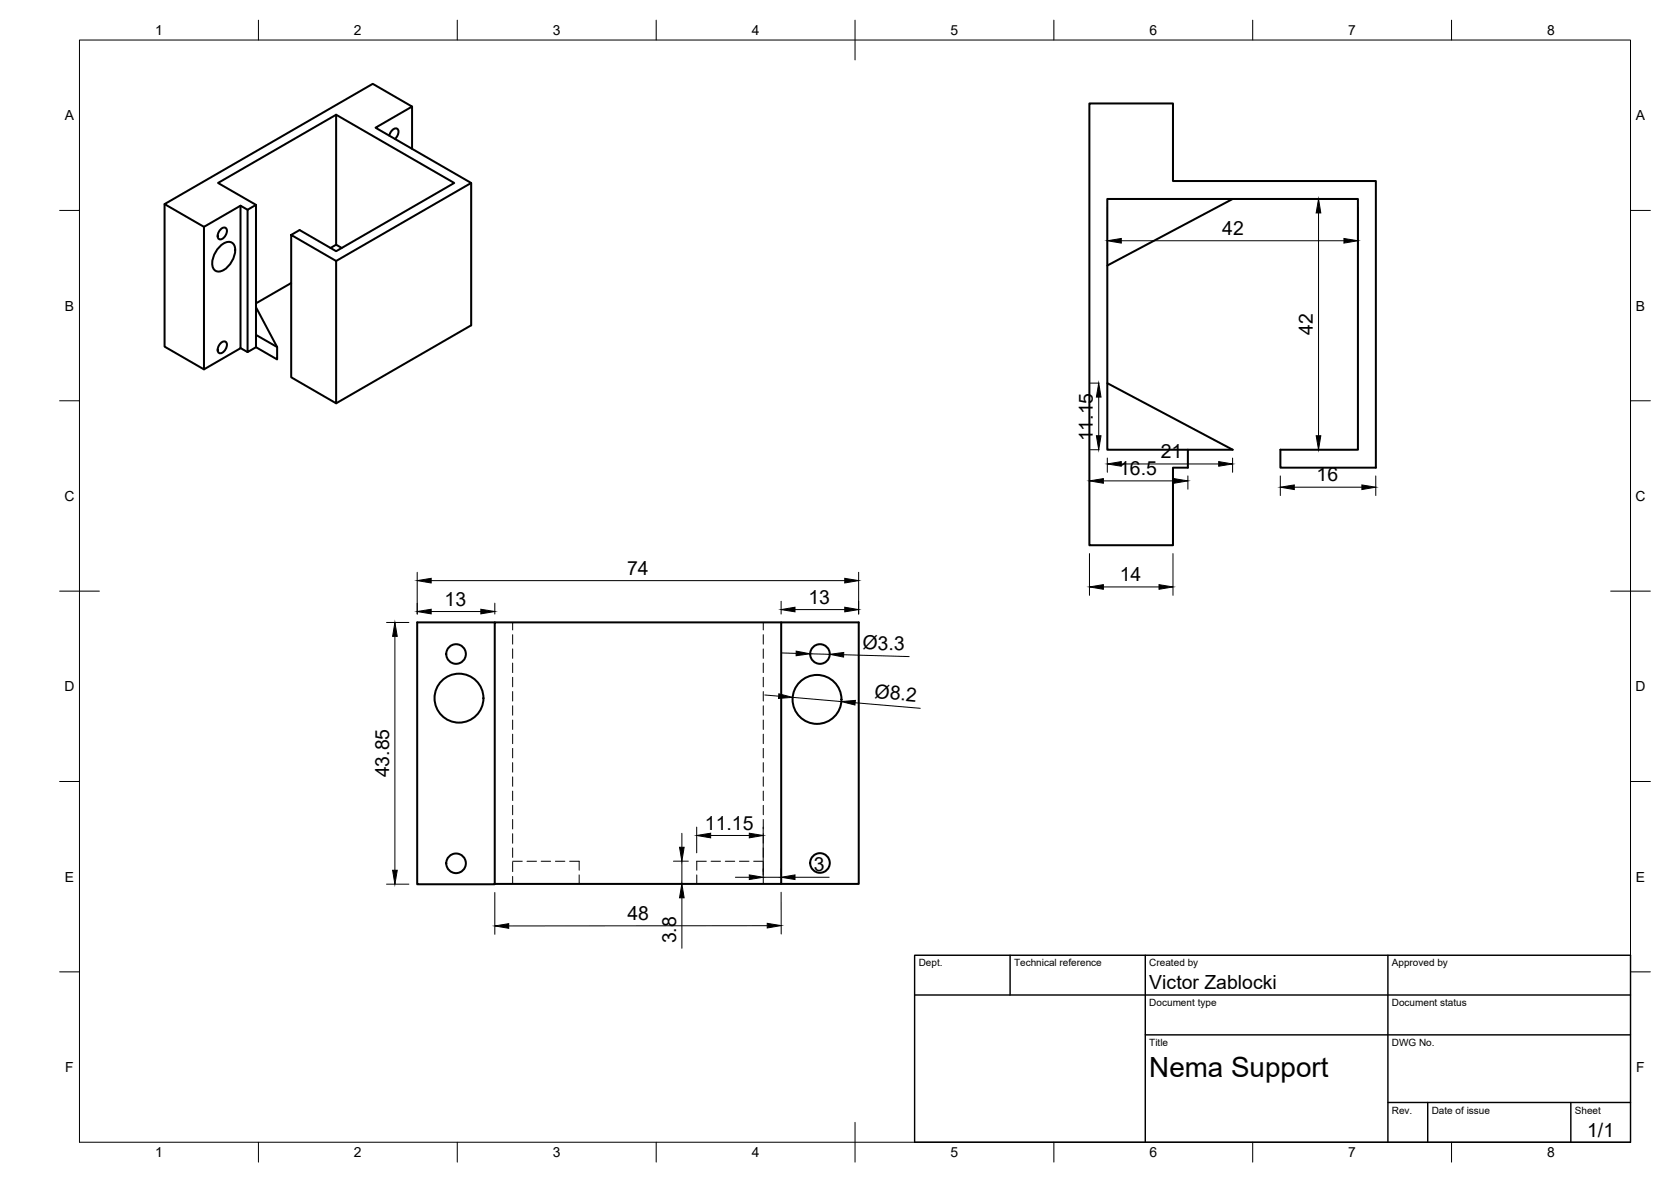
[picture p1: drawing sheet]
<svg xmlns="http://www.w3.org/2000/svg" width="420mm" height="297mm" viewBox="0 0 420 297" stroke-linecap="round" stroke-linejoin="round" font-family="sans-serif">
<!-- layer: Visible -->
<g fill="none" stroke="#000" stroke-width=".51">
<path d="M84.5 28.8v32.7M97.9 34.1a1.69 1.69 0 0 1 2.1-1.7 1.91 1.91 0 0 1-.7 2.5M103.6 26.8v10.6M41.4 51.3v35.8l9.9 5.7M51.3 57v35.8l9.2-5.3M55.5 57.6a.86 .86 0 0 1 1.5 0 2.11 2.11 0 0 1-1.8 2.5 1.42 1.42 0 0 1 0-2.1zM60.5 51.7v35.8M62.3 52.7l-1.8-1-9.2 5.3-9.9-5.7 52.3-30.2 9.9 5.7-9.2 5.3 24.1 13.9-34 19.6M64.4 51.5l-9.6-5.5 29.7-17.2 29.7 17.2-29.7 17.1-9.2-5.3-2.1 1.2v35.8l11.3 6.6v-35.8l-11.3-6.6M118.5 46v35.8l-34 19.6M309.9 50l-31.5 16.7M55.1 62.1a2.6 2.6 0 0 1 3.4-1 3.8 3.8 0 0 1-.2 4.6 4.1 4.1 0 0 1-3.9 2.5 2.6 2.6 0 0 1-.8-3.4l.6-1.5z"/>
<path d="M64.4 77.2l5.3 10M73.2 71.1l-8.8 5.1M84.5 61.5l-1.4 .8M84.5 61.5l1.4 .8M55.5 86.2a.86 .86 0 0 1 1.5 0 2.11 2.11 0 0 1-1.8 2.6 1.42 1.42 0 0 1 0-2.2zM60.5 87.5l1.8 1M64.4 84.2v3.1l-2.1 1.2v-35.8l2.1-1.2v32.7l5.3 3M69.7 87.2v3.1l-5.3-3M278.4 96.3l31.5 16.7h-11.2v4.5h-3.8v19.5h-21v-111h21v19.5h51v72h-24v-4.5h19.5v-63h-63v63h20.3M124.4 156.4h-19.5v65.8l19.5-.1M196.4 156.4v65.7h-72M124.4 222.1v-65.7h91.5v65.7h-19.5"/>
<circle cx="114.7" cy="164.4" r="2.47"/>
<circle cx="115.4" cy="175.4" r="6.1"/>
<circle cx="205.4" cy="175.8" r="6.1"/>
<circle cx="206.2" cy="164.4" r="2.47"/>
<circle cx="114.7" cy="217" r="2.47"/>
<circle cx="206.2" cy="216.9" r="2.47"/>
</g>
<!-- layer: Hidden -->
<g fill="none" stroke="#000" stroke-width=".25">
<path d="M128.9 156.4v1.9M128.9 159.5v2.4M191.9 156.4v1.9M191.9 159.5v2.4M128.9 163.1v2.3M128.9 166.6v2.4M128.9 170.2v2.4M128.9 173.8v2.4M128.9 177.4v2.3M191.9 163.1v2.3M191.9 166.6v2.4M191.9 170.2v2.4"/>
<path d="M191.9 173.8v2.4M191.9 177.4v2.3M128.9 180.9v2.4M128.9 184.5v2.4M128.9 188.1v2.4M128.9 191.7v2.3M128.9 195.2v2.4M128.9 198.8v2.4M191.9 180.9v2.4M191.9 184.5v2.4M191.9 188.1v2.4M191.9 191.7v2.3"/>
<path d="M191.9 195.2v2.4M191.9 198.8v2.4M128.9 202.4v2.4M128.9 205.9v2.4M128.9 209.5v2.4M128.9 213.1v2.4M128.9 216.7v2.3M128.9 216.4h2.4M132.5 216.4h2.4M136.1 216.4h2.4M139.7 216.4h2.3M143.2 216.4h2.4v2.3"/>
<path d="M145.6 219.9v2.2M175.2 219.9v2.2M177.6 216.4h-2.4v2.3M178.8 216.4h2.4M182.4 216.4h2.3M185.9 216.4h2.4M189.5 216.4h2.4M191.9 202.4v2.4M191.9 205.9v2.4M191.9 209.5v2.4M191.9 213.1v2.4M191.9 216.7v2.3"/>
<path d="M128.9 220.2v1.9M191.9 220.2v1.9"/>
</g>
<!-- layer: BORDER -->
<g fill="none" stroke="#000" stroke-width=".25">
<path d="M20 10.1h390v276.9h-390zM65 5.1v5M115 5.1v5M165 5.1v5M215 5.1v10M265 5.1v5M315 5.1v5M365 5.1v5M15 52.9h5M410 52.9h5M15 100.7h5M410 100.7h5"/>
<path d="M15 148.6h10M405 148.6h10M15 196.4h5M410 196.4h5M15 244.2h5M410 244.2h5M65 287v5M115 287v5M165 287v5M215 282.1v9.9M265 287v5M315 287v5"/>
<path d="M365 287v5"/>
</g>
<!-- layer: TITLEBLOCK -->
<path d="M230 240.1h180v46.9h-180zM230 250h180M254 240.1v9.9M288 240.1v46.9M349 240.1v46.9M288 260.1h122M349 277.1h61M359 277.1v9.9M395 277.1v9.9" fill="none" stroke="#000" stroke-width=".36"/>
<!-- layer: FD_Dimensions -->
<g fill="none" stroke="#000" stroke-width=".25">
<path d="M278.4 52.1v10.5M329.4 50h9.9M331.5 53.5v56M341.4 52.1v10.5M281.9 60.5h56M274.2 96.3h2.1M276.3 99.8v9.7M274.2 113h2.1M278.4 115.1v3.6M281.9 116.6h24.5M298.7 119.6v3.3M309.9 115.1v3.6"/>
<path d="M321.9 119.6v4.9M329.4 113h9.9M345.9 119.6v4.9M273.9 139.1v10.5M277.4 120.8h17.8M294.9 139.1v10.5M325.4 122.4h17M97.2 156.4h5.6M99.3 159.9v58.8M104.9 143.8v10.5M108.4 145.9h104M108.4 153.7h12.5"/>
<path d="M124.4 151.6v2.7M196.4 151.1v3.2M199.9 153.2h12.5M215.9 143.8v10.5M277.4 147.5h14M192.3 174.7l3.5 .2M196.7 164.1l3.5 .1M199.3 175.2l12.2 1.1M203.7 164.3l4.9 .1M212.1 164.5l16.5 .5M215 176.6l16.4 1.4M169.3 216.4h3.8"/>
<path d="M171.4 209.4v3.5M171.4 216.4v5.7M175.2 207.9v6.4M178.7 210h9.7M191.9 207.9v12.1M196.4 218.3v1.7M97.2 222.2h5.6M124.4 224.3v10.5M171.4 225.6v12.7M184.9 220.5h3.5M191.9 220.5h4.5M192.9 232.6l-65 .1"/>
<path d="M196.4 224.2v10.5M199.9 220.5h8.6"/>
</g>
<g fill="#000" stroke="#000" stroke-width=".25">
<path d="M278.4 60.5l3.5-.6v1.2zM331.5 50l.6 3.5h-1.2zM337.9 59.9l3.5 .6-3.5 .6zM276.3 96.3l.5 3.5h-1.1zM275.7 109.5h1.1l-.5 3.5zM278.4 116.6l3.5-.6v1.2zM306.4 116l3.5 .6-3.5 .6zM330.9 109.5h1.2l-.6 3.5zM273.9 120.8l3.5-.5v1.1zM295.2 120.3l3.5 .5-3.5 .6zM321.9 122.4l3.5-.5v1.1zM342.4 121.9l3.5 .5-3.5 .6z"/>
<path d="M99.3 156.4l.6 3.5h-1.2zM104.9 145.9l3.5-.6v1.2zM104.9 153.7l3.5-.6v1.2zM120.9 153.1l3.5 .6-3.5 .6zM196.4 153.2l3.5-.6v1.2zM212.4 145.3l3.5 .6-3.5 .6zM212.4 152.6l3.5 .6-3.5 .6zM273.9 147.5l3.5-.6v1.2zM291.4 146.9l3.5 .6-3.5 .6zM195.8 174.4l3.5 .8-3.6 .3zM200.2 163.6l3.5 .7-3.5 .5zM208.6 164.4l3.6-.4-.1 1.1z"/>
<path d="M211.5 176.3l3.6-.3-.1 1.2zM98.7 218.7h1.2l-.6 3.5zM170.9 212.9h1.1l-.6 3.5zM175.2 210l3.5-.6v1.2zM188.4 219.9l3.5 .6-3.5 .5zM188.4 209.4l3.5 .6-3.5 .6zM196.4 220.5l3.5-.6v1.1zM124.4 232.7l3.5-.6v1.2zM171.4 222.1l.6 3.5h-1.1zM192.9 232l3.5 .6-3.5 .6z"/>
</g>
<text font-size="7" x="289" y="270.6">Nema Support</text>
<g font-size="4.9">
<text x="307.3" y="59.1">42</text>
<text x="330.1" y="84.1" transform="rotate(-90 330.1 84.1)">42</text>
<text x="274.8" y="110.9" transform="rotate(-90 274.8 110.9)">11.15</text>
<text x="281.4" y="119.4">16.5</text>
<text x="291.8" y="115.2">21</text>
<text x="331" y="121">16</text>
<text x="157.7" y="144.5">74</text>
<text x="281.6" y="146.1">14</text>
<text x="111.8" y="152.2">13</text>
<text x="203.3" y="151.7">13</text>
<text x="216.9" y="163.1" transform="rotate(2 216.9 163.1)">Ø3.3</text>
<text x="219.8" y="175.5" transform="rotate(5 219.8 175.5)">Ø8.2</text>
<text x="97.8" y="195.4" transform="rotate(-90 97.8 195.4)">43.85</text>
<text x="177.2" y="208.5">11.15</text>
<text x="204.6" y="219">3</text>
<text x="157.8" y="231.2">48</text>
<text x="170" y="237.1" transform="rotate(-90 170 237.1)">3.8</text>
<text x="289" y="248.5">Victor Zablocki</text>
<text x="399.1" y="285.7">1/1</text>
</g>
<g font-size="3.5">
<text x="39" y="8.8">1</text>
<text x="89" y="8.8">2</text>
<text x="139" y="8.8">3</text>
<text x="189" y="8.8">4</text>
<text x="239" y="8.8">5</text>
<text x="289" y="8.8">6</text>
<text x="339" y="8.8">7</text>
<text x="389" y="8.8">8</text>
<text x="16.3" y="30.2">A</text>
<text x="411.3" y="30.2">A</text>
<text x="16.3" y="78">B</text>
<text x="411.3" y="78">B</text>
<text x="16.2" y="125.9">C</text>
<text x="411.2" y="125.9">C</text>
<text x="16.2" y="173.7">D</text>
<text x="411.2" y="173.7">D</text>
<text x="16.3" y="221.6">E</text>
<text x="411.3" y="221.6">E</text>
<text x="16.4" y="269.4">F</text>
<text x="411.4" y="269.4">F</text>
<text x="39" y="290.8">1</text>
<text x="89" y="290.8">2</text>
<text x="139" y="290.8">3</text>
<text x="189" y="290.8">4</text>
<text x="239" y="290.8">5</text>
<text x="289" y="290.8">6</text>
<text x="339" y="290.8">7</text>
<text x="389" y="290.8">8</text>
</g>
<g font-size="2.5">
<text x="231" y="242.9">Dept.</text>
<text x="255" y="242.9">Technical reference</text>
<text x="289" y="242.9">Created by</text>
<text x="350" y="242.9">Approved by</text>
<text x="289" y="252.8">Document type</text>
<text x="350" y="252.8">Document status</text>
<text x="289" y="262.9">Title</text>
<text x="350" y="262.9">DWG No.</text>
<text x="350" y="279.9">Rev.</text>
<text x="360" y="279.9">Date of issue</text>
<text x="396" y="279.9">Sheet</text>
</g>
</svg>
